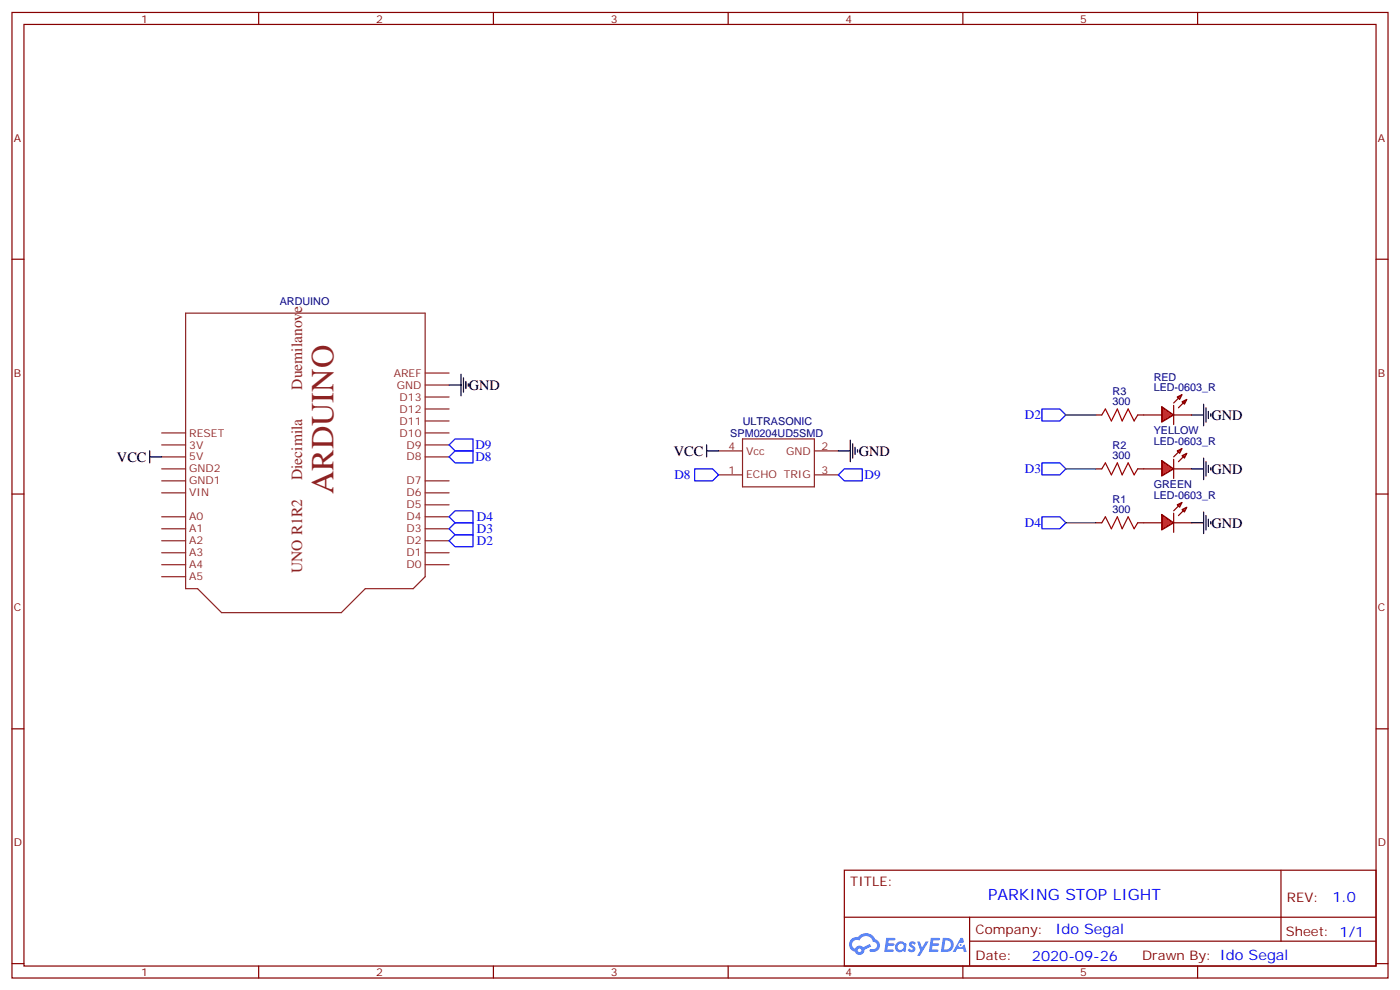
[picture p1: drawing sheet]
<svg xmlns="http://www.w3.org/2000/svg" width="412mm" height="292mm" viewBox="0 0 412 292" stroke-linecap="round" stroke-linejoin="round" font-family="sans-serif">
<g fill="none" stroke="#870000" stroke-width=".35">
<path d="M3.5 3.7h405.4v284.3h-405.4zM7.1 7.2h398.2v277.3h-398.2zM76.2 3.7v3.5M145.3 3.7v3.5M214.5 3.7v3.5M283.6 3.7v3.5M352.8 3.7v3.5M3.5 76.3h3.6M405.3 76.3h3.6M3.5 145.5h3.6M405.3 145.5h3.6M3.5 214.6h3.6"/>
<path d="M405.3 214.6h3.6M248.7 256.3h156.6v28.2h-156.6zM377.3 256.3v20.9M248.7 270.1h156.5M285.6 277.2h119.6M285.6 270.1v14.1M3.5 283.8h3.6M76.2 284.5v3.5M145.3 284.5v3.5M214.5 284.5v3.5M283.6 284.5v3.5M352.8 284.5v3.5"/>
<path d="M405.3 283.8h3.6"/>
</g>
<g fill="#5487ff">
<path d="M268 277.4a1.22 1.22 0 0 1 1.8 .3l-.4 .6a.47 .47 0 0 0-.4-.4 .47 .47 0 0 0-.5 .2l.2 .2a1.14 1.14 0 0 1 .8 1.7 1.14 1.14 0 0 1-1.9 0l-.3-.2 .5-.5 .8 .4a.29 .29 0 0 0 .3-.2 .29 .29 0 0 0-.3-.4 1.04 1.04 0 0 1-.6-1.7z"/>
<path d="M261.1 276.2h2.3l.3 .2-.1 .5h-1.8l-.1 .9h1.5l.3 .3-.4 .4h-1.6l-.1 1.1 1.7 .1 .2 .3-.2 .3h-2.6z"/>
<path d="M274.2 276.2h2.4l.3 .2-.2 .5h-1.8l-.1 .9h1.5l.3 .3-.3 .4h-1.6l-.2 1.1 1.7 .1 .2 .3-.1 .3h-2.7z"/>
<path d="M283 276.2h.6l.4 1.2-.6 .4a.69 .69 0 0 0-1.1 .2 .69 .69 0 0 0 .5 1 .69 .69 0 0 0 .9-.6l.5-.3 .5 2.2h-.8l-.2-.9h-1.7l-.5 .9h-.9z"/>
<path d="M270.2 277.3h.7l.7 1.8 1.1-1.8h.8l-2.5 4.2h-.8l.9-1.6z"/>
<path d="M277.7 276.2l-.6 4.1h1.4a2.11 2.11 0 0 0 2.4-2.1 2.11 2.11 0 0 0-2.5-2zM278.5 276.9a1.39 1.39 0 0 1 1.6 1.4 1.39 1.39 0 0 1-1.8 1.3h-.2z"/>
<path d="M264 277.8a1.54 1.54 0 0 0 0 2.2 1.54 1.54 0 0 0 2.1 .1l.6 .2 .3-2.3-.1-.2h-.5a1.49 1.49 0 0 0-2.4 0zM264.3 278.8a.95 .95 0 0 1 1.9 0 .95 .95 0 0 1-1.9 0z"/>
<path d="M250.8 276.6a2.18 2.18 0 0 0 1 3.7 1.44 1.44 0 0 0 1.7 .9 1.44 1.44 0 0 0 1.1-1.5l2-1-.4-.7-1.9 .9a1.47 1.47 0 0 0-2.5 .5 1.39 1.39 0 0 1-.6-2 1.39 1.39 0 0 1 2-.4 2.12 2.12 0 0 1 2.1-1.3 2.12 2.12 0 0 1 1.9 1.7 1.14 1.14 0 0 1 1.1 1.4 1.14 1.14 0 0 1-1.6 .7 .43 .43 0 0 0-.6 .4 .43 .43 0 0 0 .4 .4 1.98 1.98 0 0 0 2.6-1.2 1.98 1.98 0 0 0-1.3-2.5 3.1 3.1 0 0 0-5.2-.7l-.9 .1zM252.6 279.9a.55 .55 0 0 1 1.1 0 .55 .55 0 0 1-1.1 0z"/>
<circle cx="283" cy="278.3" r=".26"/>
</g>
<g fill="none" stroke="#8c2424" stroke-width=".35">
<path d="M54.7 92.2h70.5v77.6l-3.5 3.6h-14.1l-7.1 7h-35.2l-7.1-7h-3.5zM125.2 116.9h7.1M125.2 113.4h7.1M125.2 109.9h7.1M47.6 134.5h7.1M47.6 131h7.1M47.6 127.5h7.1M47.6 138.1h7.1M125.2 134.5h7.1M125.2 131h7.1M125.2 127.5h7.1M125.2 124h7.1"/>
<path d="M125.2 120.4h7.1M211.7 132.8h7M211.7 139.8h7M218.7 129.3h21.2v14.1h-21.2zM239.9 132.8h7M239.9 139.8h7M47.6 159.2h7.1M47.6 155.7h7.1M47.6 152.2h7.1M47.6 145.1h7.1M47.6 141.6h7.1M125.2 159.2h7.1"/>
<path d="M125.2 155.7h7.1M125.2 152.2h7.1M125.2 148.7h7.1M125.2 145.1h7.1M125.2 141.6h7.1M47.6 166.3h7.1M47.6 162.8h7.1M47.6 169.8h7.1M125.2 166.3h7.1M125.2 162.8h7.1"/>
</g>
<g fill="none" stroke="#000" stroke-width=".35">
<path d="M132.3 113.4h3.5M135.8 110.2v6.4M136.5 111.3v4.2M137.2 112.3v2.1M137.9 113v.7M44.1 134.5h3.5M44.1 132.8v3.5M208.1 132.8h3.6M208.1 131v3.5M246.9 132.8h3.6M250.5 129.6v6.4M251.2 130.7v4.2"/>
<path d="M251.9 131.7v2.1M252.6 132.4v.7"/>
</g>
<path d="M132.3 134.5l1.8-1.7h5.2v3.5h-5.2zM132.3 131l1.8-1.7h5.2v3.5h-5.2zM204.6 138.1h5.3l1.8 1.7-1.8 1.8h-5.3zM246.9 139.8l1.8-1.7h5.3v3.5h-5.3z" fill="none" stroke="#00f" stroke-width=".35"/>
<g fill="#f00" stroke="#870000" stroke-width=".35">
<path d="M342.2 119.7l3.5 2.5-3.5 2.1z"/>
<path d="M345.7 119.4v5.6z"/>
</g>
<g fill="#870000" stroke="#870000" stroke-width=".35">
<path d="M345.7 118.7l1.4-1.4z"/>
<path d="M347.1 120.1l1.4-1.4z"/>
</g>
<g fill="#f00" stroke="#870000" stroke-width=".35">
<path d="M346.8 116.9l1.4-.7-.7 1.4z"/>
<path d="M348.2 118.3l1.4-.7-.7 1.4z"/>
</g>
<path d="M336.9 122.2h5.3M345.7 122.2h5.3" fill="none" stroke="#870000" stroke-width=".35"/>
<g fill="#f00" stroke="#870000" stroke-width=".35">
<path d="M342.2 135.6l3.5 2.5-3.5 2.1z"/>
<path d="M345.7 135.3v5.6z"/>
</g>
<g fill="#870000" stroke="#870000" stroke-width=".35">
<path d="M345.7 134.5l1.4-1.4z"/>
<path d="M347.1 136l1.4-1.5z"/>
</g>
<g fill="#f00" stroke="#870000" stroke-width=".35">
<path d="M346.8 132.8l1.4-.7-.7 1.4z"/>
<path d="M348.2 134.2l1.4-.7-.7 1.4z"/>
</g>
<path d="M336.9 138.1h5.3M345.7 138.1h5.3" fill="none" stroke="#870000" stroke-width=".35"/>
<g fill="#f00" stroke="#870000" stroke-width=".35">
<path d="M342.2 151.5l3.5 2.5-3.5 2.1z"/>
<path d="M345.7 151.1v5.7z"/>
</g>
<g fill="#870000" stroke="#870000" stroke-width=".35">
<path d="M345.7 150.4l1.4-1.4z"/>
<path d="M347.1 151.8l1.4-1.4z"/>
</g>
<g fill="#f00" stroke="#870000" stroke-width=".35">
<path d="M346.8 148.7l1.4-.7-.7 1.4z"/>
<path d="M348.2 150.1l1.4-.7-.7 1.4z"/>
</g>
<path d="M322.8 138.1h1.8M322.8 122.2h1.8M335.1 138.1h1.8M335.1 122.2h1.8M322.8 154h1.8M335.1 154h7.1M345.7 154h5.3" fill="none" stroke="#870000" stroke-width=".35"/>
<path d="M324.6 138.1l1-1.8 1.8 3.5 1.7-3.5 1.5 3.5 1.7-3.5 1.8 3.5 1-1.7M324.6 122.2l1-1.8 1.8 3.6 1.7-3.6 1.5 3.6 1.7-3.6 1.8 3.6 1-1.8M324.6 154l1-1.8 1.8 3.5 1.7-3.5 1.5 3.5 1.7-3.5 1.8 3.5 1-1.7" fill="none" stroke="#a10000" stroke-width=".35"/>
<g fill="none" stroke="#000" stroke-width=".35">
<path d="M354.5 119v6.4M351 122.2h3.5M351 138.1h3.5M354.5 134.9v6.4M355.2 120.1v4.2M355.2 136v4.2M356 121.1v2.2M356 137v2.1M356.7 121.8v.8M356.7 137.7v.7M351 154h3.5M354.5 150.8v6.3"/>
<path d="M355.2 151.8v4.3M356 152.9v2.1M356.7 153.6v.7"/>
</g>
<path d="M306.9 120.4h5.3l1.8 1.8-1.8 1.8h-5.3zM306.9 136.3h5.3l1.8 1.8-1.8 1.7h-5.3zM132.3 152.2l1.8-1.8h5.2v3.6h-5.2zM132.3 155.7l1.8-1.7h5.2v3.5h-5.2zM132.3 159.2l1.8-1.7h5.2v3.5h-5.2zM306.9 152.2h5.3l1.8 1.8-1.8 1.7h-5.3z" fill="none" stroke="#00f" stroke-width=".35"/>
<path d="M314 138.1h8.8M314 122.2h8.8M314 154h8.8" fill="none" stroke="#008700" stroke-width=".35"/>
<text font-size="9.5" fill="#8d2323" x="98.2" y="145.5" transform="rotate(-90 98.2 145.5)">ARDUINO</text>
<g font-size="4.6" fill="#8d2323">
<text x="89" y="114.8" transform="rotate(-90 89 114.8)">Duemilanove</text>
<text x="89" y="141.4" transform="rotate(-90 89 141.4)">Diecimila</text>
<text x="89" y="168.8" transform="rotate(-90 89 168.8)">UNO R1R2</text>
</g>
<text font-size="4.6" fill="#00f" x="291" y="265.1">PARKING STOP LIGHT</text>
<g font-size="4.2">
<text x="138.1" y="114.8">GND</text>
<text x="356.8" y="123.6">GND</text>
<text x="34.5" y="136">VCC</text>
<text x="198.5" y="134.2">VCC</text>
<text x="252.9" y="134.2">GND</text>
<text x="356.8" y="139.5">GND</text>
<text x="356.8" y="155.4">GND</text>
</g>
<g font-size="4.2" fill="#00f">
<text x="392.5" y="265.5">1.0</text>
<text x="310.9" y="275.1">Ido Segal</text>
<text x="304" y="282.9">2020-09-26</text>
</g>
<g font-size="3.9" fill="#00f">
<text x="301.9" y="123.5">D2</text>
<text x="140" y="135.8">D8</text>
<text x="140" y="132.3">D9</text>
<text x="198.6" y="141.1">D8</text>
<text x="254.7" y="141.1">D9</text>
<text x="301.9" y="139.3">D3</text>
<text x="140.5" y="153.5">D4</text>
<text x="301.9" y="155.2">D4</text>
<text x="140.5" y="157">D3</text>
<text x="140.5" y="160.6">D2</text>
</g>
<g font-size="3.9" fill="#800">
<text x="250.5" y="260.8">TITLE:</text>
<text x="379.1" y="265.5">REV:</text>
<text x="287.4" y="275">Company:</text>
<text x="378.7" y="275.7">Sheet: 1/1</text>
<text x="287.4" y="282.7">Date:</text>
<text x="336.4" y="282.8">Drawn By: Ido Segal</text>
</g>
<g font-size="3.2" fill="#800">
<text x="41.6" y="6.7">1</text>
<text x="110.8" y="6.7">2</text>
<text x="179.9" y="6.7">3</text>
<text x="249.1" y="6.7">4</text>
<text x="318.2" y="6.7">5</text>
<text x="4.1" y="41.8">A</text>
<text x="405.9" y="41.8">A</text>
<text x="4.1" y="110.9">B</text>
<text x="405.9" y="110.9">B</text>
<text x="4.1" y="180.1">C</text>
<text x="405.9" y="180.1">C</text>
<text x="4.1" y="249.2">D</text>
<text x="405.9" y="249.2">D</text>
<text x="41.6" y="287.5">1</text>
<text x="110.8" y="287.5">2</text>
<text x="179.9" y="287.5">3</text>
<text x="249.1" y="287.5">4</text>
<text x="318.2" y="287.5">5</text>
</g>
<g font-size="3.2" fill="#000080">
<text x="82.4" y="89.8">ARDUINO</text>
<text x="339.8" y="112.1">RED</text>
<text x="327.7" y="119.4">300</text>
<text x="327.7" y="116.3">R3</text>
<text x="339.8" y="115.1">LED-0603_R</text>
<text x="218.8" y="125.1">ULTRASONIC</text>
<text x="215.1" y="128.6">SPM0204UD5SMD</text>
<text x="339.8" y="131">LED-0603_R</text>
<text x="339.8" y="127.9">YELLOW</text>
<text x="327.7" y="135.3">300</text>
<text x="327.7" y="132.2">R2</text>
<text x="339.8" y="143.8">GREEN</text>
<text x="327.7" y="148.1">R1</text>
<text x="339.8" y="146.9">LED-0603_R</text>
<text x="327.7" y="151.1">300</text>
</g>
<g font-size="3.2" fill="#8d2323">
<text x="116" y="110.9">AREF</text>
<text x="116.9" y="114.4">GND</text>
<text x="117.7" y="118">D13</text>
<text x="117.7" y="125">D11</text>
<text x="117.7" y="121.5">D12</text>
<text x="55.7" y="128.6">RESET</text>
<text x="117.7" y="128.6">D10</text>
<text x="55.7" y="135.6">5V</text>
<text x="55.7" y="132.1">3V</text>
<text x="119.7" y="135.6">D8</text>
<text x="119.7" y="132.1">D9</text>
<text x="214.6" y="132.4">4</text>
<text x="219.8" y="133.8">Vcc</text>
<text x="231.5" y="133.8">GND</text>
<text x="242" y="132.4">2</text>
<text x="55.7" y="142.7">GND1</text>
<text x="55.7" y="139.1">GND2</text>
<text x="119.7" y="142.7">D7</text>
<text x="214.6" y="139.5">1</text>
<text x="219.8" y="140.9">ECHO TRIG</text>
<text x="242" y="139.5">3</text>
<text x="55.7" y="146.2">VIN</text>
<text x="119.7" y="149.7">D5</text>
<text x="119.7" y="146.2">D6</text>
<text x="55.7" y="153.2">A0</text>
<text x="119.7" y="153.2">D4</text>
<text x="55.7" y="160.3">A2</text>
<text x="55.7" y="156.8">A1</text>
<text x="119.7" y="160.3">D2</text>
<text x="119.7" y="156.8">D3</text>
<text x="55.7" y="167.4">A4</text>
<text x="55.7" y="163.8">A3</text>
<text x="119.7" y="167.4">D0</text>
<text x="119.7" y="163.8">D1</text>
<text x="55.7" y="170.9">A5</text>
</g>
</svg>
